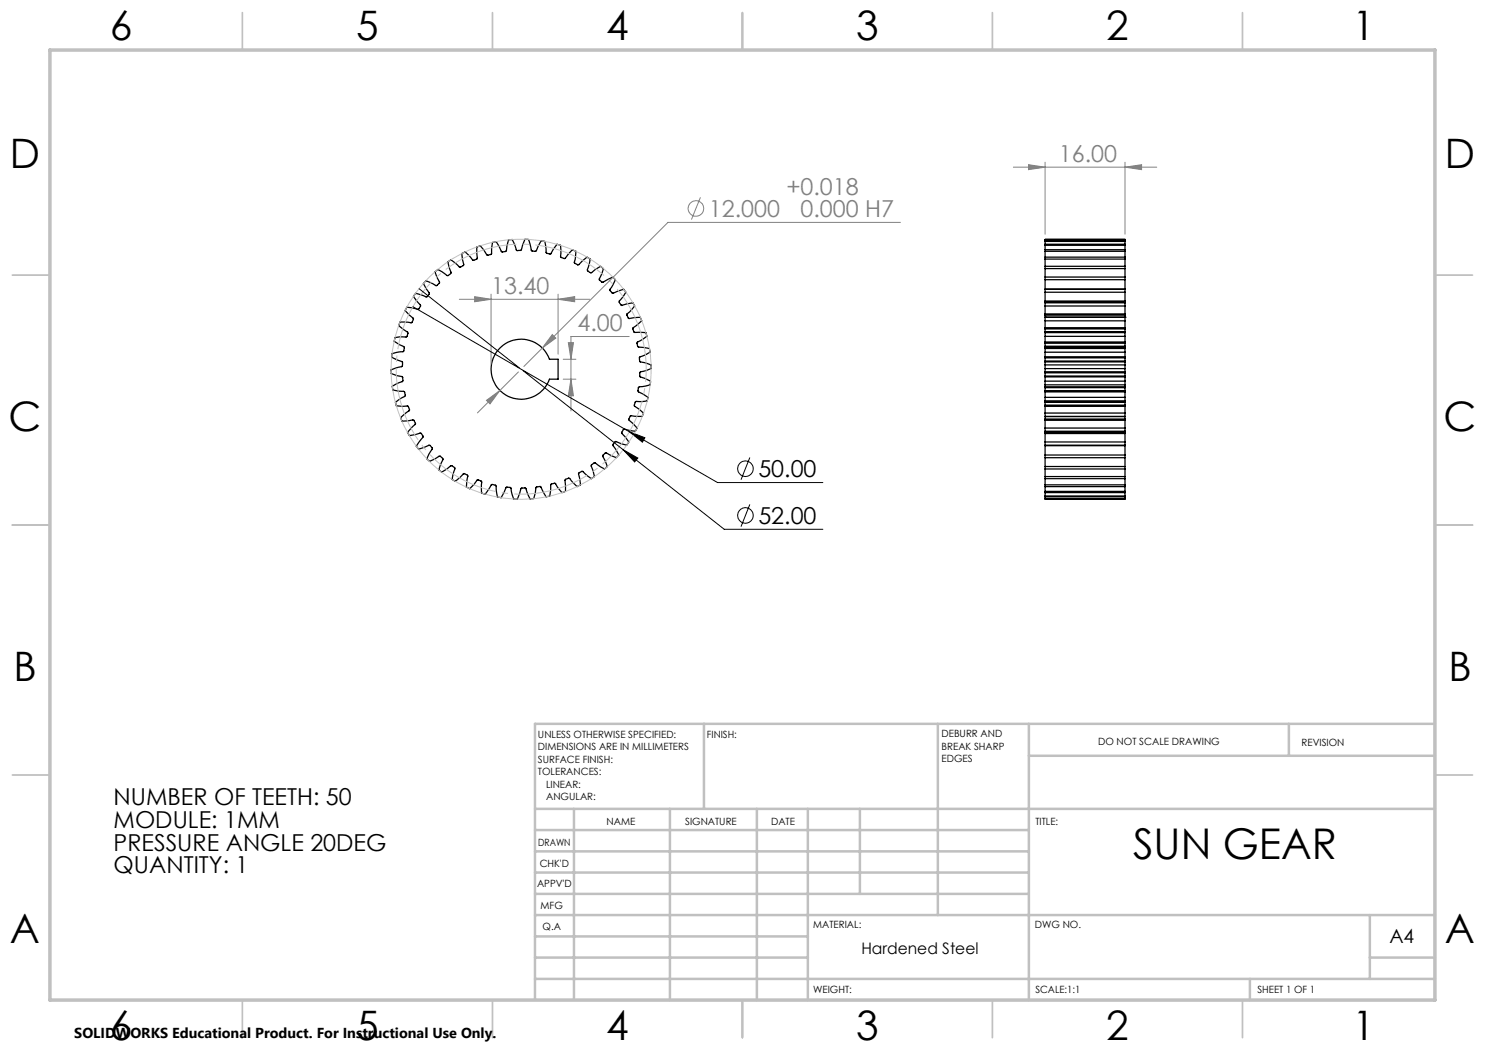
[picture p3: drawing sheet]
<svg xmlns="http://www.w3.org/2000/svg" width="297mm" height="210mm" viewBox="0 0 297 210" stroke-linecap="round" stroke-linejoin="round" font-family="sans-serif">
<g fill="none" stroke="#000" stroke-width=".25">
<path d="M84.7 56.7l.5-.5 2 .9h.2l.5-.5v-.2l-.9-2 .6-.5 1.8 1.2h.3l.5-.6-.6-2.1 .6-.4 1.7 1.4 .7-.3 .1-.2-.3-2.2 .6-.3 1.6 1.7 .9-.4-.1-2.3 .5-.2h.2l.6 .7 .7 1.1 .8-.1 .3-2.4 .3-.1 .4-.1 1.1 2 .2 .1 .7-.2 .5-2.2 .7-.1 .9 2.1 .3 .1h.6l.1-.2 .7-2h.7l.6 2.2 .6 .2 .3-.1 1-2.1 .7 .2 .2 .9 .1 1.3 .2 .2a.67 .67 0 0 0 .8 0l1.2-1.8 .7 .2v2.3l.5 .2 .4 .1 .6-.8 1-.9 .6 .3-.3 2.4 .8 .3 1.7-1.6 .6 .4-.5 2.1a.71 .71 0 0 0 .6 .7l2-1.3 .6 .4-.9 2.1 .2 .3 .6 .4 2-1.1 .5 .5-1.1 1.9a.89 .89 0 0 0 .7 .8l2-.8 .5 .6-1.3 1.8 .1 .5 .3 .4 2.3-.5 .2 .4 .1 .2-1.6 1.8 .5 .7 2.3-.2 .2 .7-1.7 1.3v.3a.6 .6 0 0 0 .4 .7h2.2l.2 .8-2 1.2 .1 .7 .2 .2 2.2 .3 .1 .7-2 1-.1 .5 .1 .5 1 .2 1.2 .4v.7l-2.1 .7-.1 .1v.9l2.1 .8-.1 .8-2.2 .4-.1 .1-.1 .7v.1l2 1.2-.2 .7-2.2 .1-.3 .6v.4l1.8 1.3-.3 .7-2.3-.2-.3 .7v.2l1.6 1.6-.3 .6-2.4-.4-.4 .7 1.5 1.9-.5 .6-2.1-.7-.2 .1a.7 .7 0 0 0-.4 .7l.6 .8 .5 1.2-.4 .4-2.1-1-.6 .5-.1 .3 1 2-.6 .5-1.9-1.2-.6 .3-.2 .3 .7 2.1-.2 .2-.4 .2-1.7-1.4-.7 .2-.2 .3 .4 2.2-.7 .3-1.5-1.6-.2-.1a.64 .64 0 0 0-.7 .5l.1 2.2-.7 .2-1.3-1.8-.7 .1-.3 .1-.1 2.3-.8 .2-1-2h-.9l-.1 .1-.4 2.2-.7 .1-1.1-2.2-.8 .1-.7 2.1h-.8l-.5-2.2-.6-.2-.4 .1-1 2-.7-.1-.3-2.2-.7-.3-.3 .1-1.2 1.8-.7-.2v-2.2a.67 .67 0 0 0-.7-.4l-.2 .1-1.5 1.6-.6-.3 .3-2.2-.7-.5h-.2l-1.6 1.6-.5-.3-.2-.1 .5-2.4-.7-.4-1.9 1.3-.5-.4 .8-2.1-.1-.2a.63 .63 0 0 0-.7-.4l-1.9 1-.5-.6 1.1-1.9-.2-.4-.5-.4-2.1 .8-.4-.6 1.3-1.8-.1-.3-.5-.5-2.1 .5-.4-.6 1.5-1.6a.84 .84 0 0 0-.5-.9l-2.1 .2-.3-.7 1.7-1.3 .1-.4-.3-.6h-2.3l-.2-.7 1.8-1.2a.86 .86 0 0 0-.2-1l-2.1-.3-.1-.6v-.2l.8-.4 1.3-.6-.2-.9a4.2 4.2 0 0 1-2.2-.6v-.7l2.1-.7 .2-.2-.1-.8-2-.8v-.8l2.2-.4 .3-.6-.1-.4-2-1 .2-.8 2.2-.1 .2-.1a.67 .67 0 0 0 .1-.9l-1.8-1.3 .3-.7 2.3 .1 .4-.5v-.3l-1.7-1.6 .3-.6 1 .1 1.2 .3 .3-.2 .3-.6-1.4-1.8 .4-.6 2.1 .7 .2-.1a.7 .7 0 0 0 .4-.7zM209 58.4v1.8M209 57.8v.6M209 55.4v.5M209 55.9v1.9M209 53.3v.4M209 53.7v1.7M209 51.8v1.4M209 51.8v-.4h16v.4M209 50.3v-.4h16v.4M209 50.3v1.1M209 49.1v-.2h16v.2"/>
<path d="M209 48.3v-.2h16v.2M209 48.1v-.2h16v.2M209 48.3v.5M209 49.1v.8M209 58.4h16M209 57.8h16M209 55.4h16M209 55.9h16M209 53.3h16M209 53.7h16M209 51.8h16M209 50.3h16"/>
<path d="M209 49.1h16M209 48.3h16M209 47.9h16M225 58.4v1.8M225 57.8v.6M225 55.4v.5M225 55.9v1.9M225 53.3v.4M225 53.7v1.7M225 51.8v1.4M225 50.3v1.1M225 48.3v.5"/>
<path d="M225 49.1v.8M99.8 69.8a6 6 0 0 1 10.1 2.1h1.7v3.9h-1.7a6 6 0 0 1-8.8 3.2 6 6 0 0 1-1.3-9.2zM209 73v.7M209 73.7v.7M209 72.4v.6M209 76.2v.8M209 75.4v.8M209 77v.4M209 69.7v.7M209 70.4v1M209 69.4v.3M209 78.4v1.1"/>
<path d="M209 79.5v.7M209 66.5v.8M209 67.3v1.1M209 63.5v.7M209 64.2v1.3M209 74.4v.2M209 72.2v.2M209 75.2v.2M209 63.5h.1M209 71.4v.2M209 74.6v.6M209 71.6v.6"/>
<path d="M209 77.4v.1M209 69.2v.2M209 78.1v.3M209 77.5v.6M209 68.6v.6M209 68.4v.2M209 66.3v.2M209 61.2v1.6M209 60.6v.6M209 65.8v.5M209 65.5v.3M209 63v.4"/>
<path d="M209 62.8v.2M209 60.5v.1M209 60.2v.3M209 69.4h16M209 66.5h16M209 63.5h16M209 73h16M209 73.7h16M209 74.4h16M209 72.4h16M209 76.2h16M209 77h16"/>
<path d="M209 75.4h16M209 77.4h16M209 69.7h16M209 70.4h16M209 71.4h16M209 79.5h16M209 78.4h16M209 67.3h16M209 68.4h16M209 66.5h.1M209 64.2h16M209 65.5h16"/>
<path d="M209 74.6h16M209 72.2h16M209 75.2h16M209 71.6h16M209 77.5h16M209 69.2h16M209 78.1h16M209 68.6h16M209 66.3h16M209 61.2h16M209 62.8h16M209 60.6h16"/>
<path d="M209 65.8h16M209 63h16M209 60.2h16M209 60.5h16M225 73v.7M225 73.7v.7M225 72.4v.6M225 76.2v.8M225 75.4v.8M225 77v.4M225 69.7v.7M225 70.4v1"/>
<path d="M225 69.4v.3M225 78.4v1.1M225 79.5v.7M225 66.5v.8M225 67.3v1.1M225 63.5v.7M225 64.2v1.3M225 74.4v.2M225 72.2v.2M225 75.2v.2M225 63.5h.1M225 71.4v.2"/>
<path d="M225 74.6v.6M225 71.6v.6M225 77.4v.1M225 69.2v.2M225 78.1v.3M225 77.5v.6M225 68.6v.6M225 68.4v.2M225 66.3v.2M225 61.2v1.6M225 60.6v.6M225 65.8v.5"/>
<path d="M225 65.5v.3M225 63v.4M225 62.8v.2M225 60.5v.1M225 60.2v.3M225 66.5h.1M209 80.2v.1M209 82.6v.7h16v-.7M209 81.3v1.3M209 84.1v1.5M209 85.6v.6M209 80.3v.2"/>
<path d="M209 80.5v.5M209 81v.3M209 83.4v.4M209 83.8v.3M209 86.7v1.7M209 88.4v.6M209 86.2v.3M209 86.5v.2M209 89.1v1.9M209 91v.5h16v-.5M209 89v.1M209 93.3v.5h16v-.5"/>
<path d="M209 91.6v1.7M209 93.8v1.5M209 95.3v.4M209 97v.3h16v-.3M209 98.3v.2h16v-.2M209 99.2v.2h16v-.2M209 99.7h16M209 80.3h16M209 80.2h16M209 95.8v1.2M209 97.4v.9M209 98.6v.6"/>
<path d="M209 99.4v.3M209 82.6h16M209 81.3h16M209 85.6h16M209 84.1h16M209 86.2h16M209 80.5h16M209 81h16M209 83.8h16M209 88.4h16M209 86.7h16M209 89h16"/>
<path d="M209 86.5h16M209 91h16M209 89.1h16M209 93.3h16M209 95.3h16M209 95.7h16M209 97h16M209 98.3h16M209 99.2h16M209 99.8h16M225 80.2v.1M225 81.3v1.3"/>
<path d="M225 84.1v1.5M225 85.6v.6M225 80.3v.2M225 80.5v.5M225 81v.3M225 83.4v.4M225 83.8v.3M225 86.7v1.7M225 88.4v.6M225 86.2v.3M225 86.5v.2M225 89.1v1.9"/>
<path d="M225 89v.1M225 91.6v1.7M225 93.8v1.5M225 95.3v.4M225 95.8v1.2M225 97.4v.9M225 98.6v.6M225 99.4v.3"/>
</g>
<g fill="none" stroke="#808080" stroke-width=".2">
<path d="M140.1 39.5l-1.8 4.4M202.7 33.4h28.7M205.7 32.9l3.3 .5-3.3 .5zM209 32.4v14.4M225 33.4l3.3-.5v1zM225 32.4v14.4M91.9 59.9h26.1M94.9 59.3l3.3 .6-3.3 .5zM98.2 58.8v14M111.6 59.9l3.3-.6v1.1zM111.6 58.8v12M180.1 44.5h-46.5l-25.1 25.1"/>
<path d="M103.7 74.4l-8.2 8.2M108.5 69.6l-3.7 3.7M110.5 66.9l.7 .7-2.7 2zM112.6 71.9h2.6M112.6 75.8h2.6M113.7 68.5h1l-.5 3.4zM114.2 75.8l.5 3.4h-1zM125.8 67.3h-11.6v14.9M97.3 80.1l2.7-2-2 2.7z"/>
<circle cx="139.2" cy="41.7" r="1.56"/>
</g>
<g fill="none" stroke="#000" stroke-width=".2">
<path d="M83.8 57.7l20 15.8M82.6 61.3l43.3 25.1M104.6 74.1l40.3 31.8h19.7M124.6 89.9l3 1.7-.7 .8zM125.9 86.4l3.1 1.2-.5 .8zM125.9 86.4l17.6 10.1h21.1M150 91.5l-1.8 4.4M150 100.9l-1.8 4.4"/>
<circle cx="149.1" cy="93.7" r="1.56"/>
<circle cx="149.1" cy="103.1" r="1.55"/>
</g>
<path d="M128.2 66.5a25 25 0 0 0-41.9-10.1 25 25 0 0 0 11.4 41.6 25 25 0 0 0 30.8-30.1l-.3-1.4" fill="none" stroke="#c0c0c0" stroke-width=".2" stroke-dasharray="15.2 1.3 1.3 1.3" stroke-dashoffset="5.3" stroke-linecap="butt"/>
<circle cx="104.2" cy="73.8" r="26" fill="none" stroke="#c0c0c0" stroke-width=".2"/>
<g fill="none" stroke="#c0c0c0" stroke-width=".35">
<path d="M48.5 2.5v7.5M98.5 2.5v7.5M148.5 2.5v7.5M198.5 2.5v7.5M248.5 2.5v7.5M2.5 55h7.5M287 55h7.5M2.5 105h7.5M287 105h7.5M2.5 155h7.5M287 155h7.5M48.5 200v7.5"/>
<path d="M98.5 200v7.5M148.5 200v7.5M198.5 200v7.5M248.5 200v7.5"/>
</g>
<g fill="none" stroke="#c0c0c0" stroke-width=".5">
<path d="M140.8 144.8v17M187.6 144.8v38.2M205.8 144.8v55.2M205.8 151.2h81.2M257.8 144.8v6.4M287 144.8h-180v55.2M107 161.8h180M107 178.8h98.8M107 174.5h98.8M107 170.3h98.8M107 166h98.8M114.8 161.8v38.2"/>
<path d="M134 161.8v38.2M151.4 161.8v38.2M161.6 161.8v38.2M172 161.8v17M107 195.8h180M107 191.5h54.6M107 187.3h54.6M107 183h180M250 195.8v4.2M274 191.5h13M274 183v12.8"/>
</g>
<path d="M10 10h277v190h-277z" fill="none" stroke="#c0c0c0" stroke-width=".7"/>
<g fill="#808080">
<path d="M111.6 59.9l3.3-.6v1.1zM94.9 59.3l3.3 .6-3.3 .5z"/>
<path d="M97.3 80.1l.7 .7 2-2.7zM110.5 66.9l-2 2.7 2.7-2zM113.7 68.5h1l-.5 3.4zM114.2 75.8l.5 3.4h-1zM205.7 32.9l3.3 .5-3.3 .5zM225 33.4l3.3-.5v1z"/>
</g>
<path d="M124.6 89.9l2.3 2.5 .7-.8zM125.9 86.4l2.6 2 .5-.8z" fill="#000"/>
<text font-size="8.5" x="226.6" y="171.8">SUN GEAR</text>
<g font-size="8.1">
<text x="22" y="8">6</text>
<text x="71.2" y="8">5</text>
<text x="121.2" y="8">4</text>
<text x="171.2" y="8">3</text>
<text x="221.2" y="8">2</text>
<text x="270.5" y="8">1</text>
<text x="2" y="33.6">D</text>
<text x="289" y="33.6">D</text>
<text x="1.7" y="86.1">C</text>
<text x="288.7" y="86.1">C</text>
<text x="2.7" y="136.1">B</text>
<text x="289.7" y="136.1">B</text>
<text x="2" y="188.6">A</text>
<text x="289" y="188.6">A</text>
<text x="22" y="208">6</text>
<text x="71.2" y="208">5</text>
<text x="121.2" y="208">4</text>
<text x="171.2" y="208">3</text>
<text x="221.2" y="208">2</text>
<text x="270.5" y="208">1</text>
</g>
<g font-size="4.7" fill="#808080">
<text x="211.8" y="32.4">16.00</text>
<text x="157.3" y="38.9">+0.018</text>
<text x="141.8" y="43.4">12.000</text>
<text x="160.1" y="43.4">0.000 H7</text>
<text x="98.2" y="58.8">13.40</text>
<text x="115.5" y="66.3">4.00</text>
</g>
<g font-size="4.7">
<text x="151.7" y="95.4">50.00</text>
<text x="151.7" y="104.8">52.00</text>
<text x="22.7" y="161">NUMBER OF TEETH: 50</text>
<text x="22.7" y="165.6">MODULE: 1MM</text>
<text x="22.7" y="170.1">PRESSURE ANGLE 20DEG</text>
<text x="22.7" y="174.6">QUANTITY: 1</text>
</g>
<text font-size="3.9" x="277.9" y="188.5">A4</text>
<text font-size="3.2" x="172.3" y="190.9">Hardened Steel</text>
<text font-size="2.9" x="14.9" y="207.6">SOLIDWORKS Educational Product. For Instructional Use Only.</text>
<g font-size="2">
<text x="107.6" y="147.6">UNLESS OTHERWISE SPECIFIED:</text>
<text x="141.4" y="147.6">FINISH:</text>
<text x="188.3" y="147.5">DEBURR AND</text>
<text x="188.3" y="150">BREAK SHARP</text>
<text x="219.6" y="149">DO NOT SCALE DRAWING</text>
<text x="260.3" y="149.2">REVISION</text>
<text x="107.6" y="150.1">DIMENSIONS ARE IN MILLIMETERS</text>
<text x="107.6" y="152.6">SURFACE FINISH:</text>
<text x="107.6" y="155.1">TOLERANCES:</text>
<text x="188.3" y="152.5">EDGES</text>
<text x="109.2" y="157.6">LINEAR:</text>
<text x="109.2" y="160.1">ANGULAR:</text>
<text x="121.3" y="165">NAME</text>
<text x="137" y="164.9">SIGNATURE</text>
<text x="154.2" y="164.9">DATE</text>
<text x="207.1" y="164.9">TITLE:</text>
<text x="107.6" y="169.1">DRAWN</text>
<text x="107.9" y="173.3">CHK'D</text>
<text x="107.4" y="177.4">APPV'D</text>
<text x="108.1" y="181.8">MFG</text>
<text x="108.5" y="186">Q.A</text>
<text x="162.6" y="185.5">MATERIAL:</text>
<text x="207" y="185.5">DWG NO.</text>
<text x="162.6" y="198.5">WEIGHT:</text>
<text x="207.1" y="198.6">SCALE:1:1</text>
<text x="251.5" y="198.6">SHEET 1 OF 1</text>
</g>
</svg>
